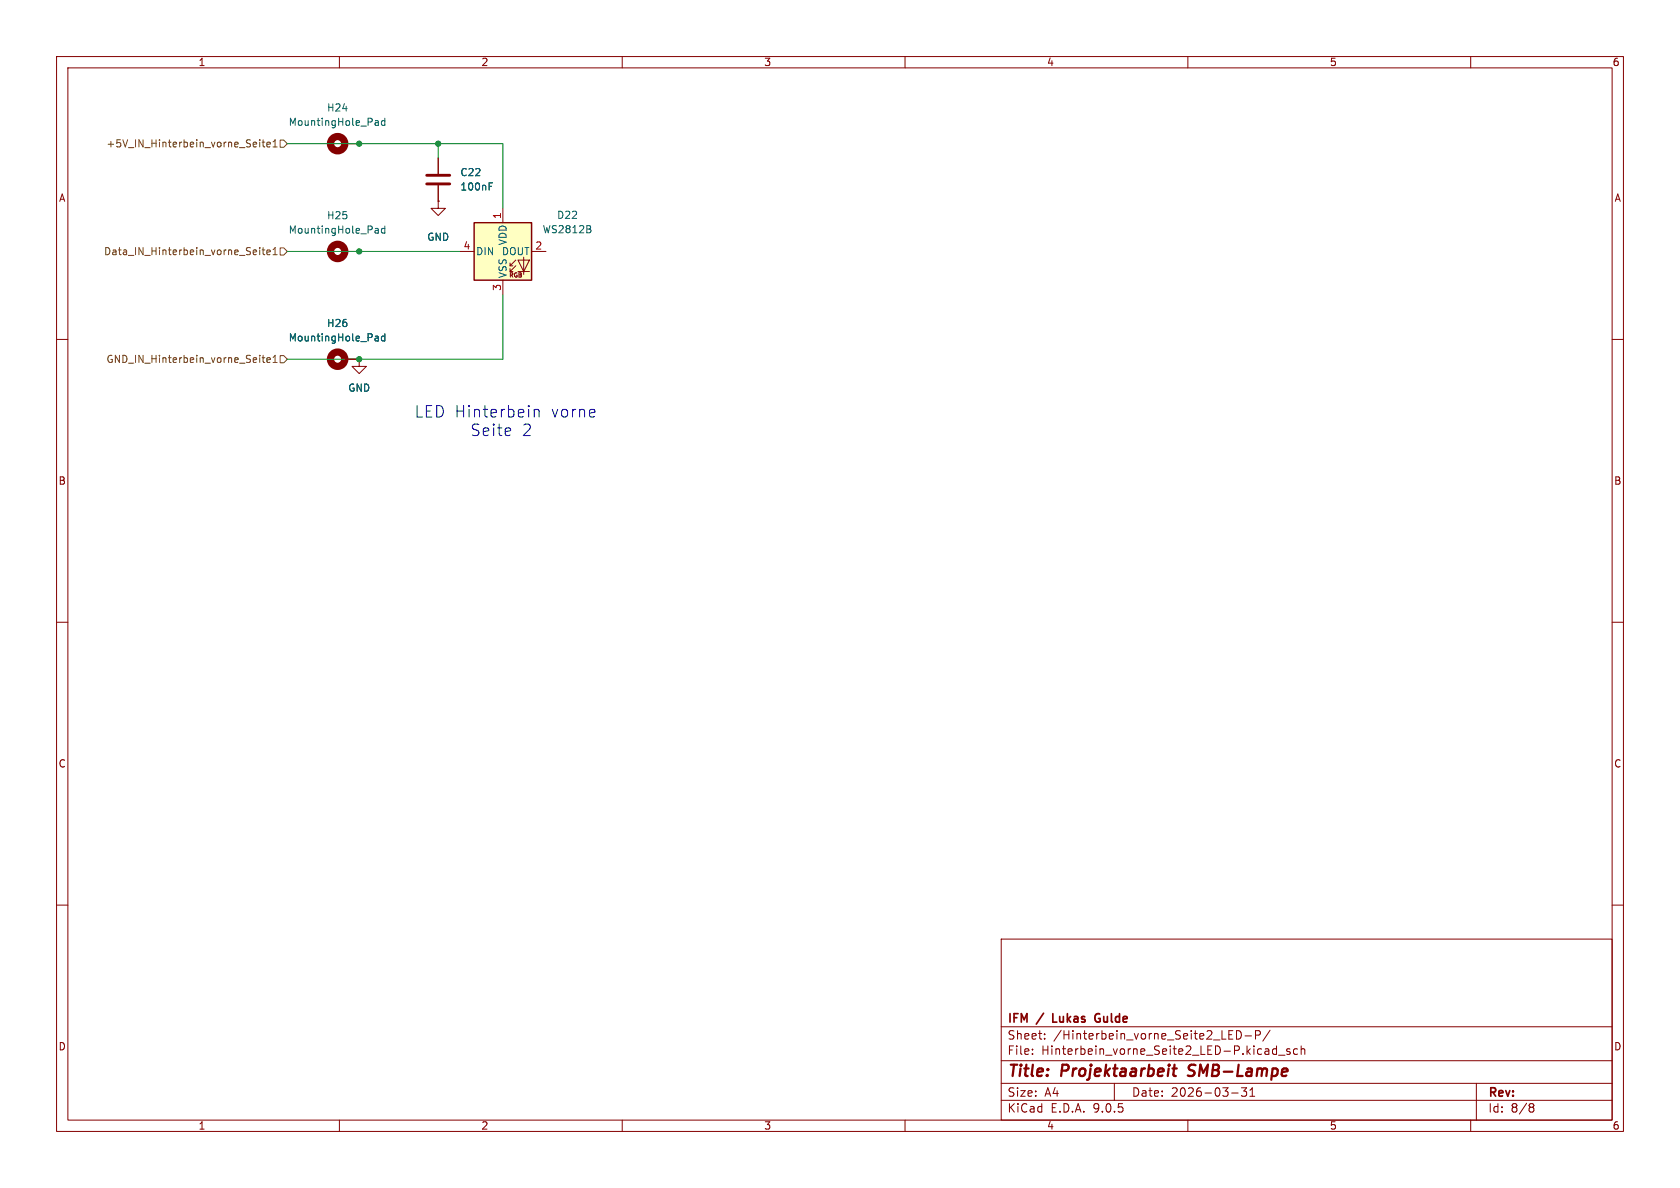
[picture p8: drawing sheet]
<svg xmlns="http://www.w3.org/2000/svg" width="297mm" height="210mm" viewBox="0 0 297 210" stroke-linecap="round" stroke-linejoin="round" font-family="sans-serif">
<g fill="none" stroke="#840000" stroke-width=".18">
<path d="M10 10h277v190h-277zM12 12h273v186h-273zM60 10v2M110 10v2M160 10v2M210 10v2M260 10v2M61 25.4h2.5M77.5 35.6v1.2h1.2l-1.2 1.3-1.3-1.3h1.3M77.5 35.6h.1M77.5 27.9v2.8M77.5 32.8v2.8"/>
<path d="M61 44.5h2.5M10 60h2M61 63.5h2.5M63.5 63.5v1.3h1.3l-1.3 1.2-1.3-1.2h1.3M63.5 63.5h.1M285 60h2M10 110h2M285 110h2M10 160h2M177 166h108v32h-108zM285 160h2M60 198v2"/>
<path d="M110 198v2M160 198v2M177 194.5h108M177 191.5h108M177 187.5h108M177 181.5h108M182.5 186.3v.1M182.5 185.5v.1M184.7 183.6v.1M184.7 182.8v.1M197 191.5v3M210 198v2"/>
<path d="M217.7 193.2h1.2M218.6 182.2a.76 .76 0 0 1 .9 .7 .76 .76 0 0 1-.9 .8zM220.1 183.1h1.1M220.4 192.3l-.5 .6 .4 .1v.7l-.2 .1h-.4l-.2-.1M221 193.8h.8M221 192.7l.4-.4v1.5M222 183l.7-.1 .1-.2-.1-.4-.2-.1h-.5v1.5M224.5 182.1l-1.3 2M225.7 184.9v1.5M225.7 185.5l-.5-.1-.2 .3v.4l.1 .2h.6M226 186.5h1.2M228 185.5l-.3-.1-.2 .2v.2l.5 .2v.3h-.5"/>
<path d="M229.4 185.5l-.4-.1-.3 .3v.4l.1 .2h.6M230 185.5l.2-.1 .4 .1 .1 .9M230 184.9v1.5M260 198v2M261 191.5v6.5M270.6 195.1l.4 .1 .2 .2-.3 .3M270.6 195.7h.3M270.9 195.7l.2 .2 .1 .4-.2 .2-.4 .1"/>
</g>
<path d="M207.3 188.9h.7M207.6 188.2l-.2 1.7 .1 .2 .4 .1M210 190.1l.3 .1M210.3 188.4l-.1 .2v.4" fill="none" stroke="#840000" stroke-width=".4"/>
<path d="M186.1 179.2v1.5h.7M194.3 179.2a.75 .75 0 0 0-.8 .7 .75 .75 0 0 0 .7 .8l.2-.1M194.2 180h.3" fill="none" stroke="#840000" stroke-width=".3"/>
<g fill="none" stroke="#840000" stroke-width="1.3">
<circle cx="59.7" cy="25.4" r="1.27"/>
<circle cx="59.7" cy="44.4" r="1.27"/>
<circle cx="59.7" cy="63.5" r="1.27"/>
</g>
<g fill="none" stroke="#006464" stroke-width=".18">
<path d="M66.5 21.3h.2l.2 .2v.7M66.9 22.1l-.4 .1M66.9 21.6l-.4 .1M68 20.9v1.3M68 39.9v1.3M68 21.4l-.3-.1-.3 .3 .2 .5h.4M86.5 32.9h.4M86.5 32.3h.6M66.5 40.4h.2l.2 .2v.6M66.5 59.4l.3 .1 .1 .8M66.9 59.7l-.4 .1M66.9 41.2h-.4"/>
<path d="M66.9 40.7h-.4M68 59.5l-.3-.1-.3 .3 .2 .5h.4M68 59v1.3M68 40.4h-.3l-.3 .2 .2 .6h.4M66.9 60.2l-.4 .1"/>
</g>
<path d="M75.4 31h4.1M75.4 32.5h4.1" fill="none" stroke="#840000" stroke-width=".51"/>
<path d="M83.8 39.4h10.2v10.1h-10.2z" fill="#ffffc2"/>
<g fill="none" stroke="#840000" stroke-width=".18">
<path d="M77.5 35.6h.1M77.5 27.9v2.8M77.5 32.8v2.8M88.9 36.8v2.6M81.3 44.5h2.5M88.9 49.5v2.6M90.2 47h.5M90.2 48h.5M91.2 46l-1 1v-.5M91.2 47l-1 1v-.5M91.6 46h2l-1 2zM91.6 48h2"/>
<path d="M92.6 45.5v3M94 44.5h2.5M61 63.5h2.5M63.5 63.5h.1"/>
</g>
<path d="M83.8 39.4h10.2v10.1h-10.2z" fill="none" stroke="#840000" stroke-width=".25"/>
<path d="M86.5 32.9h.4M86.5 32.3h.6M66.5 59.4l.3 .1 .1 .8M66.9 59.7l-.4 .1M68 59.5l-.3-.1-.3 .3 .2 .5h.4M68 59v1.3M104.4 40.5l.1 .2-.1 .4M104.4 40v.4M66.9 60.2l-.4 .1" fill="none" stroke="#006464" stroke-width=".18"/>
<g fill="none" stroke="#725600" stroke-width=".18">
<path d="M45.9 24.7v.1M45.9 25.1v.9M46.3 25.1h.5M46.5 24.7v1.1l.3 .2M47.2 25.6l.6-.2-.1-.2-.3-.1-.2 .2v.6h.5M48.3 25.1l.3-.4v1.3M48.3 26h.7M49.5 24.8h.7l.6 .6-.6 .6h-.7zM45.9 43.8v.1M45.9 44.2v.8M46.3 44.2h.5M46.5 43.8v1l.3 .2"/>
<path d="M47.2 44.6l.6-.1-.1-.3h-.3l-.2 .2v.6h.5M48.3 45h.7M48.3 44.1l.3-.3v1.2M49.5 43.8h.7l.6 .7-.6 .6h-.7zM46.3 63.2h.5M46.5 62.8v1.1l.3 .2M47.2 63.7l.6-.2-.1-.2-.3-.1-.2 .2v.6h.5M48.3 63.2l.3-.4v1.3M48.3 64.1h.7M49.5 62.9h.7l.6 .6-.6 .6h-.7z"/>
</g>
<path d="M50.8 25.4h38.1v11.4M77.5 25.4v2.5M50.8 44.5h30.5M88.9 52.1v11.4h-38.1" fill="none" stroke="#009600" stroke-width=".18"/>
<path d="M94.4 72.4v1.3M94.4 72.6a.5 .5 0 0 1 .9 .1v1" fill="none" stroke="#0000c2" stroke-width=".18"/>
<g fill="#009600" stroke="#009600" stroke-width=".18">
<circle cx="63.5" cy="63.5" r=".46"/>
<circle cx="77.5" cy="25.4" r=".46"/>
<circle cx="63.5" cy="25.4" r=".46"/>
<circle cx="63.5" cy="44.5" r=".46"/>
</g>
<g font-size="2.8" fill="#0000c2">
<text x="73.2" y="74">LED Hinterbein</text>
<text x="83.1" y="77.3">Seite</text>
<text x="92.2" y="77.3">2</text>
<text x="97.4" y="74">vorne</text>
</g>
<g font-size="2.8" fill="#840000">
<text x="178" y="190.9">Title:</text>
<text x="187.7" y="190.9">Projektaarbeit</text>
<text x="210.9" y="190.9">SMB-Lampe</text>
</g>
<g font-size="2.1" fill="#840000">
<text x="178" y="184">Sheet:</text>
<text x="178" y="181.2">IFM</text>
<text x="183.5" y="181.2">/</text>
<text x="186.2" y="184">/Hinterbein_vorne_Seite2_LED-P/</text>
<text x="186.8" y="181.2">Lukas</text>
<text x="194.9" y="181.2">Gulde</text>
<text x="178" y="186.7">File:</text>
<text x="184.1" y="186.7">Hinterbein_vorne_Seite2_LED-P.kicad_sch</text>
<text x="178" y="196.9">KiCad</text>
<text x="178" y="194.1">Size:</text>
<text x="184.7" y="194.1">A4</text>
<text x="185.7" y="196.9">E.D.A.</text>
<text x="193.3" y="196.9">9.0.5</text>
<text x="200" y="194.1">Date:</text>
<text x="207" y="194.1">2026-03-31</text>
<text x="263" y="194.3">Rev:</text>
<text x="263" y="196.9">Id:</text>
<text x="267.1" y="196.9">8/8</text>
</g>
<g font-size="1.8" fill="#840000">
<text x="35" y="11.9">1</text>
<text x="85" y="11.9">2</text>
<text x="135" y="11.9">3</text>
<text x="185" y="11.9">4</text>
<text x="235" y="11.9">5</text>
<text x="285" y="11.9">6</text>
<text x="10.3" y="35.9">A</text>
<text x="285.3" y="35.9">A</text>
<text x="10.3" y="85.9">B</text>
<text x="285.3" y="85.9">B</text>
<text x="10.3" y="135.9">C</text>
<text x="285.3" y="135.9">C</text>
<text x="10.3" y="185.9">D</text>
<text x="285.3" y="185.9">D</text>
<text x="35" y="199.9">1</text>
<text x="85" y="199.9">2</text>
<text x="135" y="199.9">3</text>
<text x="185" y="199.9">4</text>
<text x="235" y="199.9">5</text>
<text x="285" y="199.9">6</text>
</g>
<g font-size="1.8" fill="#006464">
<text x="50.9" y="22.5">MountingHole_Pad</text>
<text x="57.7" y="19.9">H24</text>
<text x="81.3" y="33.9">100nF</text>
<text x="81.3" y="31.3">C22</text>
<text x="50.9" y="41.5">MountingHole_Pad</text>
<text x="57.7" y="39">H25</text>
<text x="95.8" y="41.4">WS2812B</text>
<text x="98.4" y="38.9">D22</text>
<text x="75.4" y="42.8">GND</text>
<text x="84.1" y="45.3">DIN</text>
<text x="88.6" y="45.3">DOUT</text>
<text x="89.8" y="43.5" transform="rotate(-90 89.8 43.5)">VDD</text>
<text x="89.8" y="49.3" transform="rotate(-90 89.8 49.3)">VSS</text>
<text x="57.7" y="58">H26</text>
<text x="50.9" y="60.6">MountingHole_Pad</text>
<text x="61.5" y="69.4">GND</text>
</g>
<g font-size="1.8" fill="#725600">
<text x="18.7" y="26.3">+5V_IN_Hinterbein_vorne_Seite1</text>
<text x="18.3" y="45.3">Data_IN_Hinterbein_vorne_Seite1</text>
<text x="18.7" y="64.4">GND_IN_Hinterbein_vorne_Seite1</text>
</g>
<g font-size="1.8" fill="#a90000">
<text x="88.6" y="38.8" transform="rotate(-90 88.6 38.8)">1</text>
<text x="81.8" y="44.2">4</text>
<text x="94.5" y="44.2">2</text>
<text x="88.6" y="51.5" transform="rotate(-90 88.6 51.5)">3</text>
</g>
<text font-size="1.1" fill="#840000" x="89.9" y="49.3">RGB</text>
</svg>
